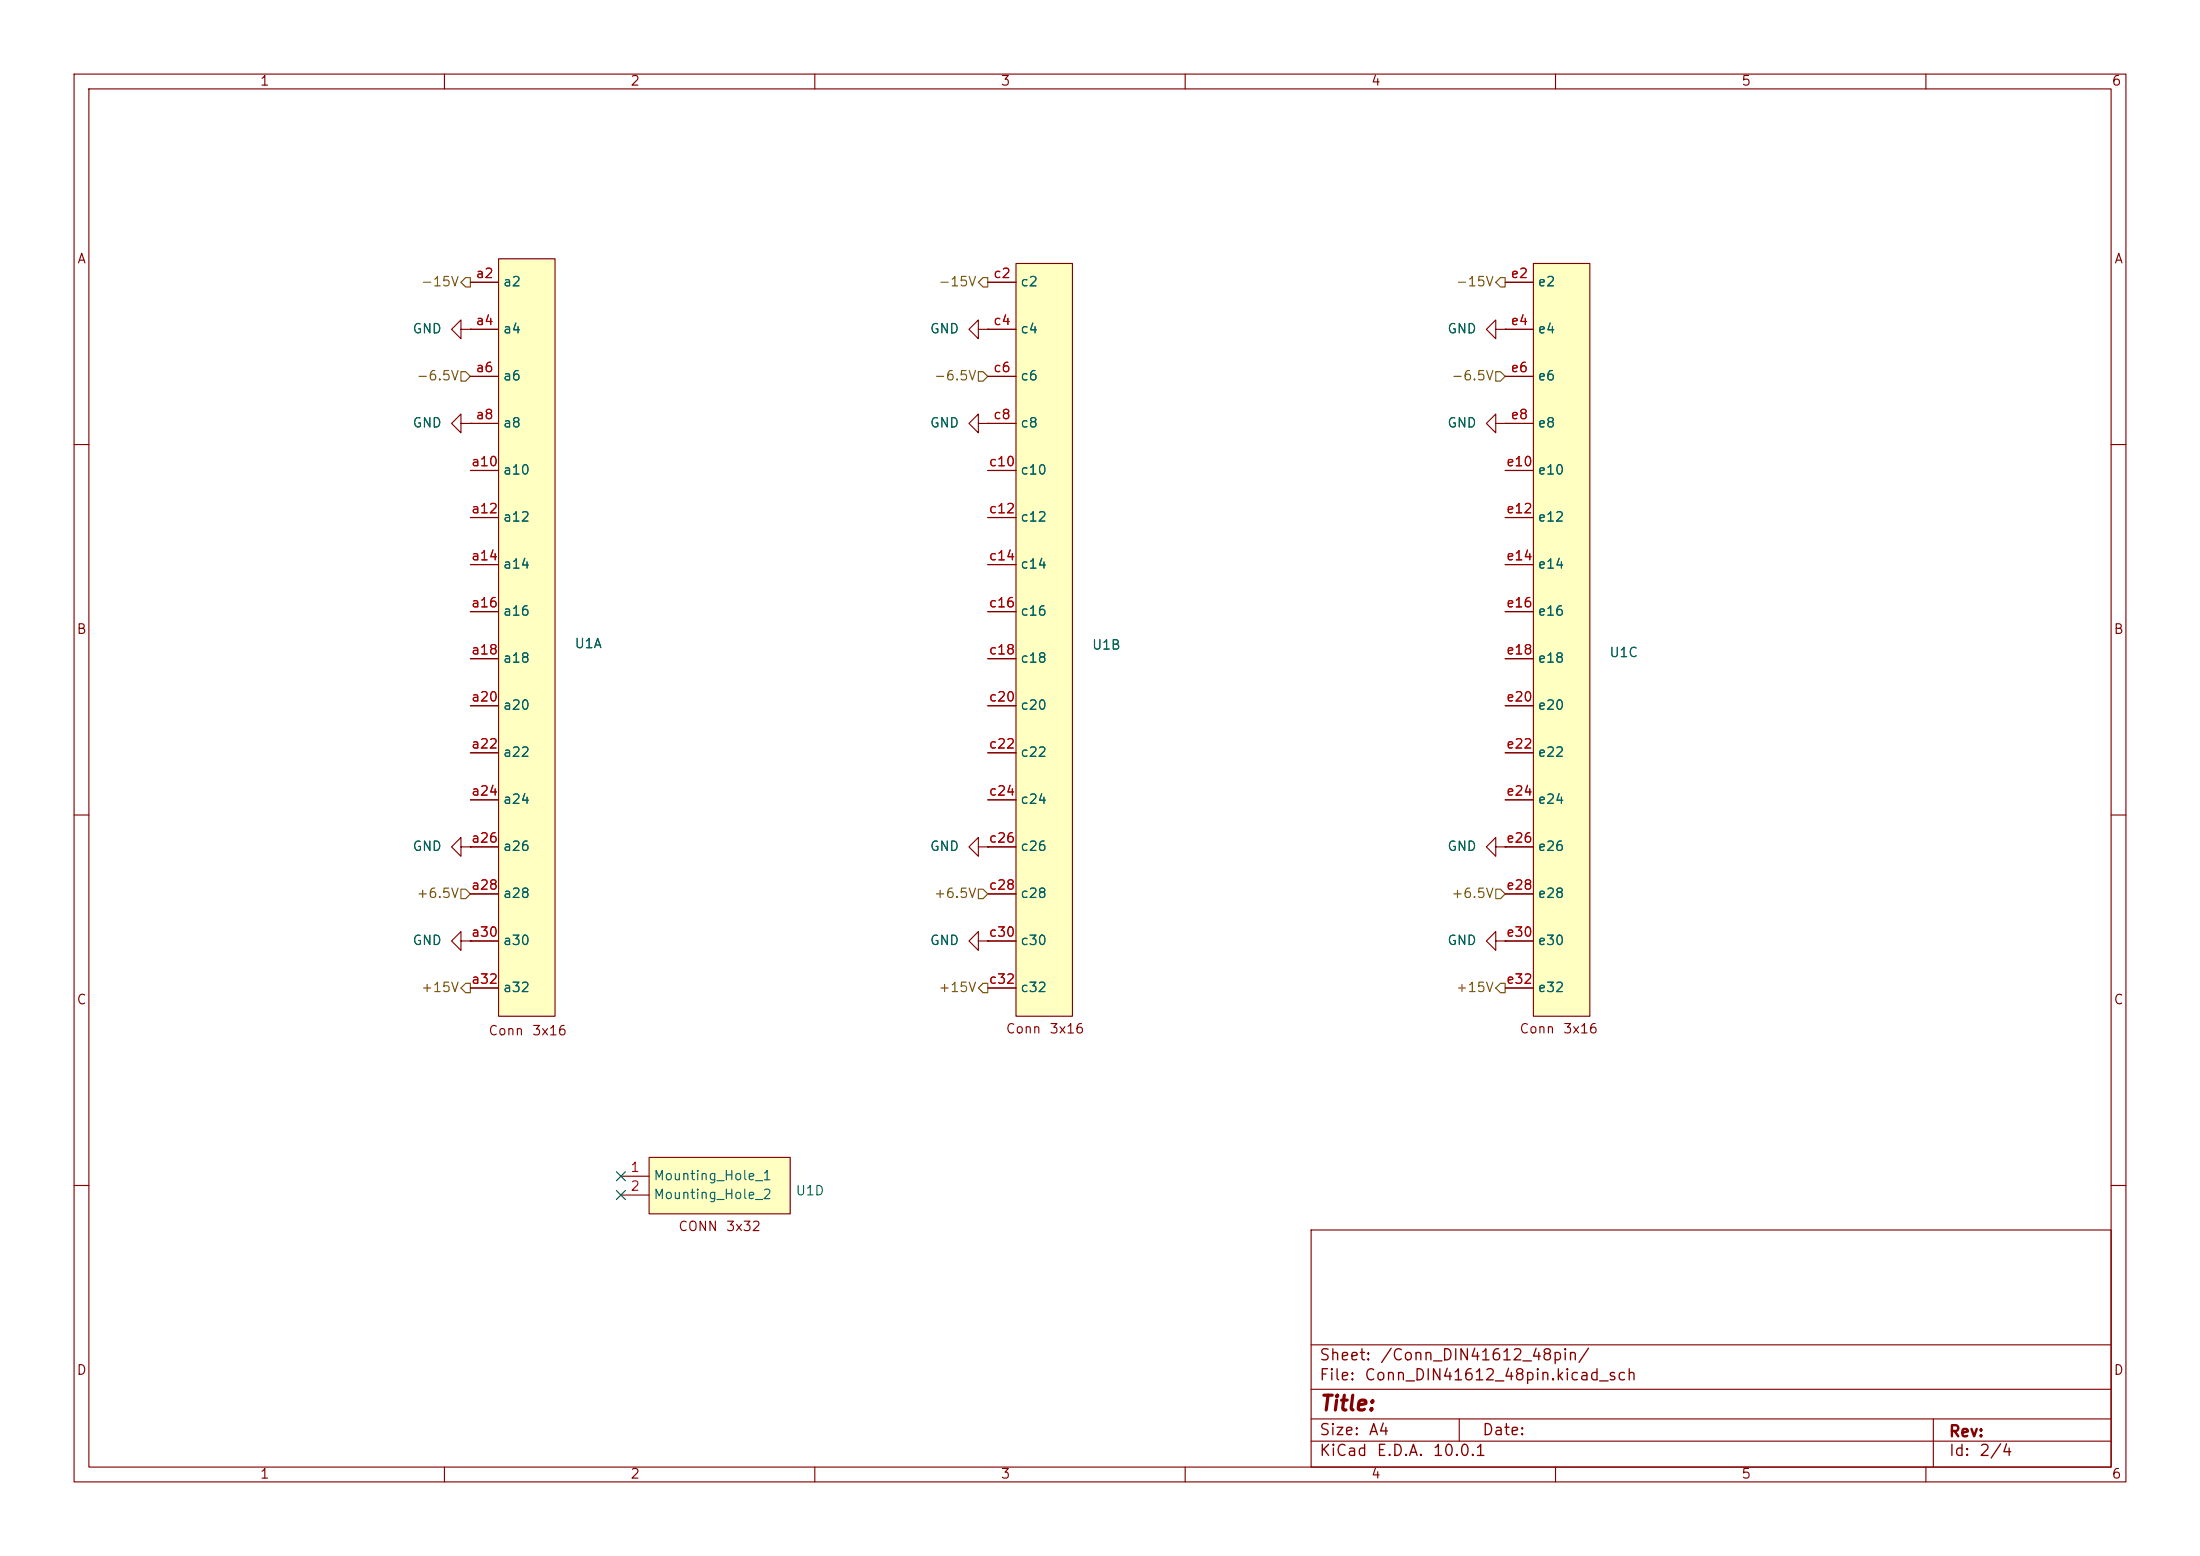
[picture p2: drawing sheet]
<svg xmlns="http://www.w3.org/2000/svg" width="297mm" height="210mm" viewBox="0 0 297 210" stroke-linecap="round" stroke-linejoin="round" font-family="sans-serif">
<g fill="none" stroke="#840000" stroke-width=".15">
<path d="M10 10h277v190h-277zM12 12h273v186h-273zM60 10v2M110 10v2M160 10v2M210 10v2M260 10v2M62.2 57.2v-1.3l-1.2 1.3 1.2 1.2v-1.2h1.3M63.5 57.2h.1M10 60h2M285 60h2M10 110h2"/>
<path d="M285 110h2M10 160h2M177 166h108v32h-108zM285 160h2M60 198v2M110 198v2M160 198v2M177 194.5h108M177 191.5h108M177 187.5h108M177 181.5h108M197 191.5v3"/>
<path d="M210 198v2M260 198v2M261 191.5v6.5"/>
</g>
<path d="M67.3 34.9h7.6v102.3h-7.6z" fill="#ffffc2"/>
<g fill="none" stroke="#840000" stroke-width=".15">
<path d="M63.5 38.1h3.8M67.3 34.9h7.6v102.3h-7.6zM62.2 44.5v-1.3l-1.2 1.3 1.2 1.2v-1.2h1.3M63.5 44.5h.1M63.5 44.5h3.8M63.5 50.8h3.8M63.5 57.2h3.8M132.1 57.2v-1.3l-1.3 1.3 1.3 1.2v-1.2h1.2M132.1 44.5v-1.3l-1.3 1.3 1.3 1.2v-1.2h1.2M133.3 57.2h.1M133.3 44.5h.1M63.5 63.5h3.8"/>
<path d="M63.5 69.9h3.8M63.5 76.2h3.8M63.5 82.6h3.8M63.5 88.9h3.8M63.5 95.3h3.8M62.2 114.3v-1.3l-1.2 1.3 1.2 1.3v-1.3h1.3M63.5 114.3h.1M63.5 101.6h3.8M63.5 108h3.8M63.5 114.3h3.8M132.1 114.3v-1.3l-1.3 1.3 1.3 1.3v-1.3h1.2M133.3 114.3h.1"/>
<path d="M201.9 114.3v-1.3l-1.2 1.3 1.2 1.3v-1.3h1.3M203.2 114.3h.1M62.2 127v-1.3l-1.2 1.3 1.2 1.3v-1.3h1.3M63.5 127h.1M63.5 120.7h3.8M63.5 127h3.8M63.5 133.4h3.8M132.1 127v-1.3l-1.3 1.3 1.3 1.3v-1.3h1.2M133.3 127h.1M201.9 127v-1.3l-1.2 1.3 1.2 1.3v-1.3h1.3M203.2 127h.1"/>
</g>
<path d="M137.2 35.6h7.6v101.6h-7.6z" fill="#ffffc2"/>
<g fill="none" stroke="#840000" stroke-width=".15">
<path d="M133.3 38.1h3.9M137.2 35.6h7.6v101.6h-7.6zM133.3 44.5h3.9M133.3 50.8h3.9M133.3 57.2h3.9M201.9 57.2v-1.3l-1.2 1.3 1.2 1.2v-1.2h1.3M201.9 44.5v-1.3l-1.2 1.3 1.2 1.2v-1.2h1.3M203.2 57.2h.1M203.2 44.5h.1M133.3 63.5h3.9M133.3 69.9h3.9M133.3 76.2h3.9"/>
<path d="M133.3 82.6h3.9M133.3 88.9h3.9M133.3 95.3h3.9M133.3 101.6h3.9M133.3 108h3.9M133.3 114.3h3.9M133.3 120.7h3.9M133.3 127h3.9M133.3 133.4h3.9"/>
</g>
<path d="M207 35.6h7.6v101.6h-7.6z" fill="#ffffc2"/>
<g fill="none" stroke="#840000" stroke-width=".15">
<path d="M203.2 38.1h3.8M207 35.6h7.6v101.6h-7.6zM203.2 44.5h3.8M203.2 50.8h3.8M203.2 57.2h3.8M203.2 63.5h3.8M203.2 69.9h3.8M203.2 76.2h3.8M203.2 82.6h3.8M203.2 88.9h3.8M203.2 95.3h3.8M203.2 101.6h3.8"/>
<path d="M203.2 108h3.8M203.2 114.3h3.8M203.2 120.7h3.8M203.2 127h3.8M203.2 133.4h3.8"/>
</g>
<path d="M87.6 156.2h19.1v7.6h-19.1z" fill="#ffffc2"/>
<g fill="none" stroke="#840000" stroke-width=".15">
<path d="M63.5 38.1h3.8M133.3 38.1h3.9M203.2 38.1h3.8M63.5 57.2h.1M63.5 44.5h.1M63.5 44.5h3.8M63.5 50.8h3.8M63.5 57.2h3.8M133.3 57.2h.1M133.3 44.5h.1M133.3 44.5h3.9M133.3 50.8h3.9"/>
<path d="M133.3 57.2h3.9M203.2 57.2h.1M203.2 44.5h.1M203.2 44.5h3.8M203.2 50.8h3.8M203.2 57.2h3.8M63.5 63.5h3.8M63.5 69.9h3.8M63.5 76.2h3.8M133.3 63.5h3.9M133.3 69.9h3.9M133.3 76.2h3.9"/>
<path d="M203.2 63.5h3.8M203.2 69.9h3.8M203.2 76.2h3.8M63.5 82.6h3.8M63.5 88.9h3.8M63.5 95.3h3.8M133.3 82.6h3.9M133.3 88.9h3.9M133.3 95.3h3.9M203.2 82.6h3.8M203.2 88.9h3.8M203.2 95.3h3.8"/>
<path d="M63.5 114.3h.1M63.5 101.6h3.8M63.5 108h3.8M63.5 114.3h3.8M133.3 114.3h.1M133.3 101.6h3.9M133.3 108h3.9M133.3 114.3h3.9M203.2 114.3h.1M203.2 101.6h3.8M203.2 108h3.8M203.2 114.3h3.8"/>
<path d="M63.5 127h.1M63.5 120.7h3.8M63.5 127h3.8M63.5 133.4h3.8M133.3 127h.1M133.3 120.7h3.9M133.3 127h3.9M133.3 133.4h3.9M203.2 127h.1M203.2 120.7h3.8M203.2 127h3.8M203.2 133.4h3.8"/>
<path d="M83.8 158.8h3.8M87.6 156.2h19.1v7.6h-19.1zM83.8 161.3h3.8"/>
</g>
<path d="M62.2 38.1l.7-.6h.6v1.2h-.6zM132.7 37.5h.6v1.2h-.6l-.6-.6zM202.6 37.5h.6v1.2h-.6l-.7-.6zM62.2 50.2h.7l.6 .6-.6 .6h-.7zM132.1 50.2h.6l.6 .6-.6 .6h-.6zM201.9 50.2h.7l.6 .6-.6 .6h-.7zM62.2 120h.7l.6 .7-.6 .6h-.7zM62.9 132.7h.6v1.3h-.6l-.7-.6zM132.1 120h.6l.6 .7-.6 .6h-.6zM132.7 132.7h.6v1.3h-.6l-.6-.6zM201.9 120h.7l.6 .7-.6 .6h-.7zM202.6 132.7h.6v1.3h-.6l-.7-.6z" fill="none" stroke="#725600" stroke-width=".15"/>
<path d="M83.2 158.1l1.2 1.3M84.4 158.1l-1.2 1.3M83.2 160.7l1.2 1.2M84.4 160.7l-1.2 1.2" fill="none" stroke="#000084" stroke-width=".15"/>
<text font-size="2" fill="#840000" x="178" y="190.9">Title:</text>
<g font-size="1.5" fill="#840000">
<text x="178" y="184">Sheet:</text>
<text x="186.2" y="184">/Conn_DIN41612_48pin/</text>
<text x="178" y="186.7">File:</text>
<text x="184.1" y="186.7">Conn_DIN41612_48pin.kicad_sch</text>
<text x="178" y="196.9">KiCad</text>
<text x="178" y="194.1">Size:</text>
<text x="184.7" y="194.1">A4</text>
<text x="185.7" y="196.9">E.D.A.</text>
<text x="193.3" y="196.9">10.0.1</text>
<text x="200" y="194.1">Date:</text>
<text x="263" y="194.3">Rev:</text>
<text x="263" y="196.9">Id:</text>
<text x="267.1" y="196.9">2/4</text>
</g>
<g font-size="1.3" fill="#840000">
<text x="35" y="11.9">1</text>
<text x="85" y="11.9">2</text>
<text x="135" y="11.9">3</text>
<text x="185" y="11.9">4</text>
<text x="235" y="11.9">5</text>
<text x="285" y="11.9">6</text>
<text x="10.3" y="35.9">A</text>
<text x="285.3" y="35.9">A</text>
<text x="10.3" y="85.9">B</text>
<text x="285.3" y="85.9">B</text>
<text x="10.3" y="135.9">C</text>
<text x="285.3" y="135.9">C</text>
<text x="65.8" y="140.1">Conn</text>
<text x="71.7" y="140.1">3x16</text>
<text x="135.7" y="139.8">Conn</text>
<text x="141.6" y="139.8">3x16</text>
<text x="205" y="139.8">Conn</text>
<text x="210.9" y="139.8">3x16</text>
<text x="91.5" y="166.5">CONN</text>
<text x="97.9" y="166.5">3x32</text>
<text x="10.3" y="185.9">D</text>
<text x="285.3" y="185.9">D</text>
<text x="35" y="199.9">1</text>
<text x="85" y="199.9">2</text>
<text x="135" y="199.9">3</text>
<text x="185" y="199.9">4</text>
<text x="235" y="199.9">5</text>
<text x="285" y="199.9">6</text>
</g>
<g font-size="1.3" fill="#725600">
<text x="56.8" y="39">-15V</text>
<text x="126.6" y="39">-15V</text>
<text x="196.5" y="39">-15V</text>
<text x="56.2" y="51.7">-6.5V</text>
<text x="126" y="51.7">-6.5V</text>
<text x="195.9" y="51.7">-6.5V</text>
<text x="56.2" y="121.5">+6.5V</text>
<text x="126" y="121.5">+6.5V</text>
<text x="195.9" y="121.5">+6.5V</text>
<text x="56.8" y="134.2">+15V</text>
<text x="126.6" y="134.2">+15V</text>
<text x="196.5" y="134.2">+15V</text>
</g>
<g font-size="1.3" fill="#a90000">
<text x="64.1" y="37.8">a2</text>
<text x="134" y="37.8">c2</text>
<text x="203.9" y="37.8">e2</text>
<text x="64.1" y="44.2">a4</text>
<text x="134" y="44.2">c4</text>
<text x="203.9" y="44.2">e4</text>
<text x="64.1" y="50.5">a6</text>
<text x="134" y="50.5">c6</text>
<text x="203.9" y="50.5">e6</text>
<text x="64.1" y="56.9">a8</text>
<text x="134" y="56.9">c8</text>
<text x="203.9" y="56.9">e8</text>
<text x="63.5" y="63.2">a10</text>
<text x="133.4" y="63.2">c10</text>
<text x="203.2" y="63.2">e10</text>
<text x="63.5" y="69.6">a12</text>
<text x="133.4" y="69.6">c12</text>
<text x="203.2" y="69.6">e12</text>
<text x="63.5" y="75.9">a14</text>
<text x="133.4" y="75.9">c14</text>
<text x="203.2" y="75.9">e14</text>
<text x="63.5" y="82.3">a16</text>
<text x="133.4" y="82.3">c16</text>
<text x="203.2" y="82.3">e16</text>
<text x="63.5" y="88.6">a18</text>
<text x="133.4" y="88.6">c18</text>
<text x="203.2" y="88.6">e18</text>
<text x="63.5" y="95">a20</text>
<text x="133.4" y="95">c20</text>
<text x="203.2" y="95">e20</text>
<text x="63.5" y="101.3">a22</text>
<text x="133.4" y="101.3">c22</text>
<text x="203.2" y="101.3">e22</text>
<text x="63.5" y="107.7">a24</text>
<text x="133.4" y="107.7">c24</text>
<text x="203.2" y="107.7">e24</text>
<text x="63.5" y="114">a26</text>
<text x="133.4" y="114">c26</text>
<text x="203.2" y="114">e26</text>
<text x="63.5" y="120.4">a28</text>
<text x="133.4" y="120.4">c28</text>
<text x="203.2" y="120.4">e28</text>
<text x="63.5" y="126.7">a30</text>
<text x="133.4" y="126.7">c30</text>
<text x="203.2" y="126.7">e30</text>
<text x="63.5" y="133.1">a32</text>
<text x="133.4" y="133.1">c32</text>
<text x="203.2" y="133.1">e32</text>
<text x="85" y="158.5">1</text>
<text x="85" y="161">2</text>
</g>
<g font-size="1.3" fill="#006464">
<text x="67.8" y="39">a2</text>
<text x="137.7" y="39">c2</text>
<text x="207.5" y="39">e2</text>
<text x="55.6" y="45.3">GND</text>
<text x="67.8" y="45.3">a4</text>
<text x="125.5" y="45.3">GND</text>
<text x="137.7" y="45.3">c4</text>
<text x="195.3" y="45.3">GND</text>
<text x="207.5" y="45.3">e4</text>
<text x="67.8" y="51.7">a6</text>
<text x="137.7" y="51.7">c6</text>
<text x="207.5" y="51.7">e6</text>
<text x="55.6" y="58">GND</text>
<text x="67.8" y="58">a8</text>
<text x="125.5" y="58">GND</text>
<text x="137.7" y="58">c8</text>
<text x="195.3" y="58">GND</text>
<text x="207.5" y="58">e8</text>
<text x="67.8" y="64.4">a10</text>
<text x="137.7" y="64.4">c10</text>
<text x="207.5" y="64.4">e10</text>
<text x="67.8" y="70.7">a12</text>
<text x="137.7" y="70.7">c12</text>
<text x="207.5" y="70.7">e12</text>
<text x="67.8" y="77.1">a14</text>
<text x="137.7" y="77.1">c14</text>
<text x="207.5" y="77.1">e14</text>
<text x="67.8" y="83.4">a16</text>
<text x="137.7" y="83.4">c16</text>
<text x="207.5" y="83.4">e16</text>
<text x="67.8" y="89.8">a18</text>
<text x="77.5" y="87.8">U1A</text>
<text x="137.7" y="89.8">c18</text>
<text x="147.3" y="88">U1B</text>
<text x="207.5" y="89.8">e18</text>
<text x="217.2" y="89">U1C</text>
<text x="67.8" y="96.1">a20</text>
<text x="137.7" y="96.1">c20</text>
<text x="207.5" y="96.1">e20</text>
<text x="67.8" y="102.5">a22</text>
<text x="137.7" y="102.5">c22</text>
<text x="207.5" y="102.5">e22</text>
<text x="67.8" y="108.8">a24</text>
<text x="137.7" y="108.8">c24</text>
<text x="207.5" y="108.8">e24</text>
<text x="55.6" y="115.2">GND</text>
<text x="67.8" y="115.2">a26</text>
<text x="125.5" y="115.2">GND</text>
<text x="137.7" y="115.2">c26</text>
<text x="195.3" y="115.2">GND</text>
<text x="207.5" y="115.2">e26</text>
<text x="67.8" y="121.5">a28</text>
<text x="137.7" y="121.5">c28</text>
<text x="207.5" y="121.5">e28</text>
<text x="55.6" y="127.9">GND</text>
<text x="67.8" y="127.9">a30</text>
<text x="125.5" y="127.9">GND</text>
<text x="137.7" y="127.9">c30</text>
<text x="195.3" y="127.9">GND</text>
<text x="207.5" y="127.9">e30</text>
<text x="67.8" y="134.2">a32</text>
<text x="137.7" y="134.2">c32</text>
<text x="207.5" y="134.2">e32</text>
<text x="88.1" y="159.6">Mounting_Hole_1</text>
<text x="107.3" y="161.6">U1D</text>
<text x="88.1" y="162.2">Mounting_Hole_2</text>
</g>
</svg>
